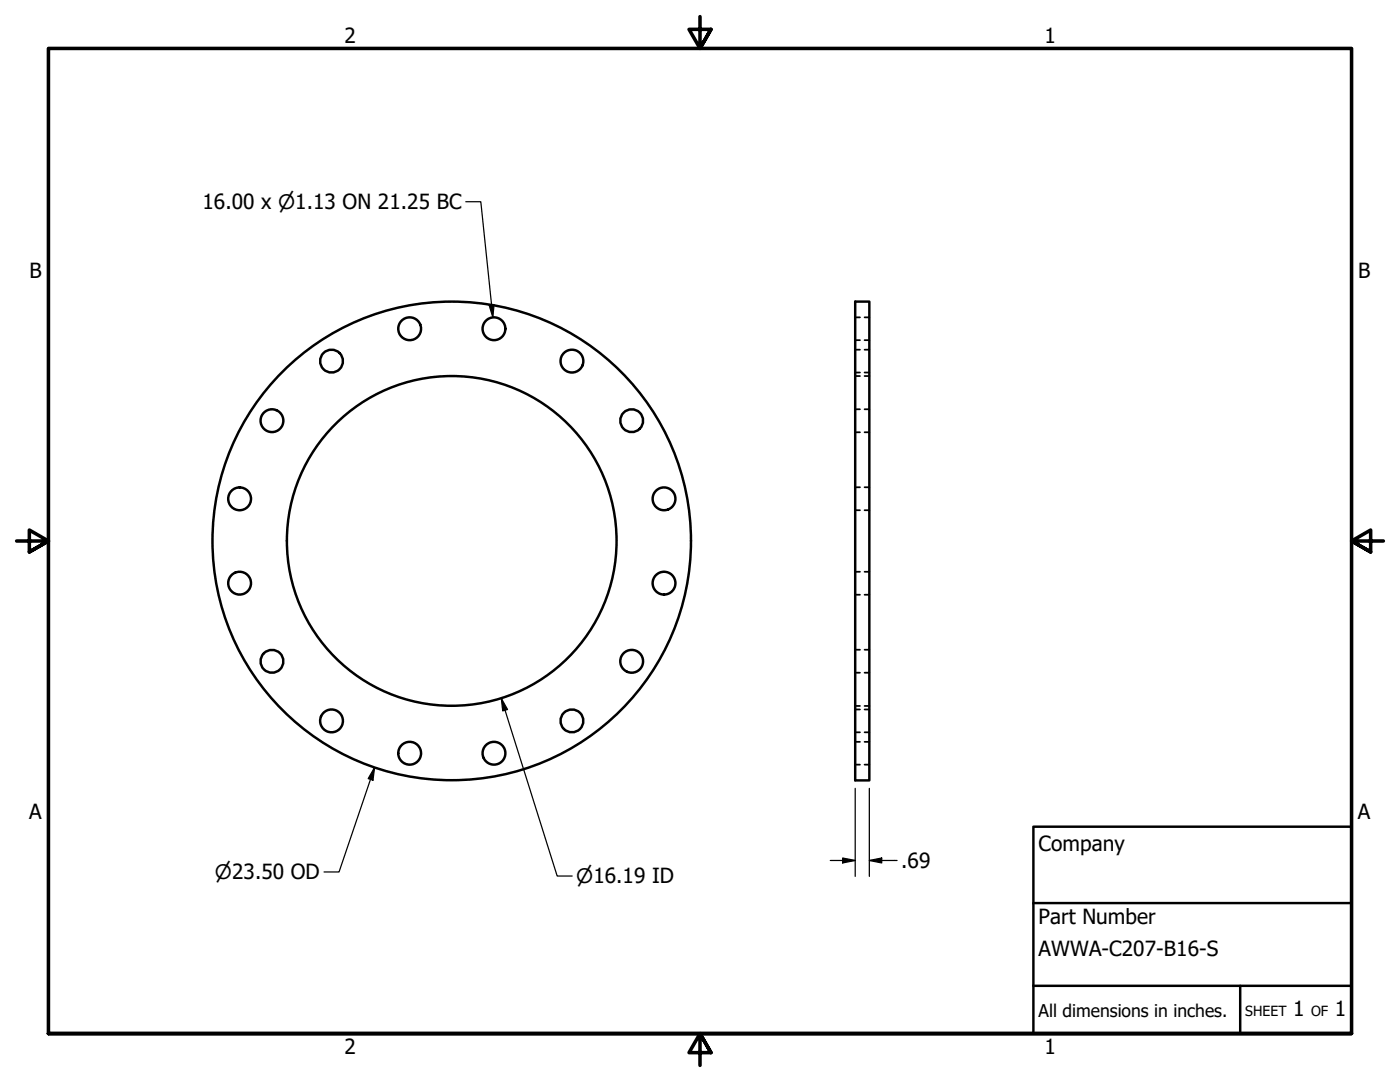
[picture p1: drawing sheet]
<svg xmlns="http://www.w3.org/2000/svg" width="279mm" height="216mm" viewBox="0 0 279 216" stroke-linecap="round" stroke-linejoin="round" font-family="sans-serif">
<!-- layer: Visible (ANSI) -->
<g fill="none" stroke="#000" stroke-width=".49">
<path d="M170.7 60.2h2.8v95.5h-2.8z"/>
<circle cx="66.2" cy="72.1" r="2.28"/>
<circle cx="81.8" cy="65.6" r="2.28"/>
<circle cx="98.6" cy="65.6" r="2.28"/>
<circle cx="114.1" cy="72.1" r="2.28"/>
<circle cx="47.8" cy="99.5" r="2.28"/>
<circle cx="54.3" cy="83.9" r="2.28"/>
<circle cx="126.1" cy="83.9" r="2.28"/>
<circle cx="132.5" cy="99.5" r="2.28"/>
<circle cx="47.8" cy="116.4" r="2.28"/>
<circle cx="90.1" cy="107.9" r="47.8"/>
<circle cx="90.2" cy="107.9" r="32.9"/>
<circle cx="132.5" cy="116.4" r="2.28"/>
<circle cx="54.3" cy="132" r="2.28"/>
<circle cx="126.1" cy="132" r="2.28"/>
<circle cx="66.2" cy="143.8" r="2.28"/>
<circle cx="81.8" cy="150.3" r="2.28"/>
<circle cx="98.6" cy="150.3" r="2.28"/>
<circle cx="114.1" cy="143.8" r="2.28"/>
</g>
<!-- layer: Hidden (ANSI) -->
<g fill="none" stroke="#000" stroke-width=".35">
<path d="M170.7 75h.9M170.7 74.3h.9M170.7 69.8h.9M170.7 67.9h.9M170.7 63.3h.9M172.5 75h1M172.5 74.3h1M172.5 69.8h1M172.5 67.9h1M172.5 63.3h1M170.7 86.3h.9M170.7 81.7h.9"/>
<path d="M170.7 97.2h.9M172.5 86.3h1M172.5 81.7h1M172.5 97.2h1M170.7 101.8h.9M170.7 118.7h.9M170.7 114.1h.9M172.5 101.8h1M172.5 118.7h1M172.5 114.1h1M170.7 134.2h.9M170.7 129.6h.9"/>
<path d="M172.5 134.2h1M172.5 129.6h1M170.7 140.9h.9M170.7 146.1h.9M170.7 141.6h.9M170.7 152.6h.9M170.7 148h.9M172.5 140.9h1M172.5 146.1h1M172.5 141.6h1M172.5 152.6h1M172.5 148h1"/>
</g>
<!-- layer: Border (ANSI) -->
<path d="M139.7 3.3v6.4l-2.2-3.8h4.4l-2.2 3.8 2.2-3.8M3.3 107.9h6.4l-3.8-2.1v4.3l3.8-2.2-3.8 2.2M276.1 107.9h-6.4l3.8-2.1v4.3l-3.8-2.2 3.8 2.2M9.7 206.2v-196.5h260v196.5h-260h260M141.9 210l-2.2-3.8 2.2 3.8h-4.4l2.2-3.8v6.4" fill="none" stroke="#000" stroke-width=".71"/>
<!-- layer: Title (ANSI) -->
<path d="M206.2 165h63.5v41.2h-63.5zM206.2 196.7h63.5M206.2 180.2h63.5M247.5 196.7v9.5" fill="none" stroke="#000" stroke-width=".49"/>
<!-- layer: Dimension (ANSI) -->
<path d="M93 40.3h3l2.4 23M97.6 60.9l1-.1-.2 2.5zM100 139.3l1.3 2.3-1 .3zM100 139.3l11.2 35.5h3M74.8 153.1l-.4 2.6-.9-.3zM74.8 153.1l-7.1 20.9h-3M170.7 157.3v17.6M173.5 157.3v17.6M165.7 171.7h5M168.2 171.2l2.5 .5-2.5 .5zM173.5 171.7l2.5-.5v1zM173.5 171.7h5.5" fill="none" stroke="#000" stroke-width=".25"/>
<g fill="#000">
<path d="M97.6 60.9l1-.1-.2 2.5z" fill-rule="evenodd"/>
<path d="M74.8 153.1l-.4 2.6-.9-.3z" fill-rule="evenodd"/>
<path d="M100 139.3l1.3 2.3-1 .3z" fill-rule="evenodd"/>
<path d="M168.2 171.2l2.5 .5-2.5 .5z" fill-rule="evenodd"/>
<path d="M173.5 171.7l2.5-.5v1z" fill-rule="evenodd"/>
</g>
<g font-size="4.2">
<text x="68.7" y="8.6">2</text>
<text x="208.4" y="8.6">1</text>
<text x="40.4" y="41.7">16.00 x ⌀1.13 ON 21.25 BC</text>
<text x="5.9" y="55.5">B</text>
<text x="271" y="55.5">B</text>
<text x="5.8" y="163.4">A</text>
<text x="271" y="163.4">A</text>
<text x="179.8" y="173.2">.69</text>
<text x="207.3" y="169.8">Company</text>
<text x="207.3" y="184.4">Part Number</text>
<text x="207.3" y="190.7">AWWA-C207-B16-S</text>
<text x="258.1" y="202.8">1</text>
<text x="266.4" y="202.8">1</text>
<text x="68.7" y="210.3">2</text>
<text x="208.4" y="210.3">1</text>
</g>
<g font-size="4">
<text x="42.9" y="175.4">⌀23.50 OD</text>
<text x="115" y="176.2">⌀16.19 ID</text>
</g>
<text font-size="3.5" x="207.3" y="202.9">All dimensions in inches.</text>
<g font-size="2.8">
<text x="248.5" y="202.8">SHEET</text>
<text x="261.7" y="202.8">OF</text>
</g>
</svg>
